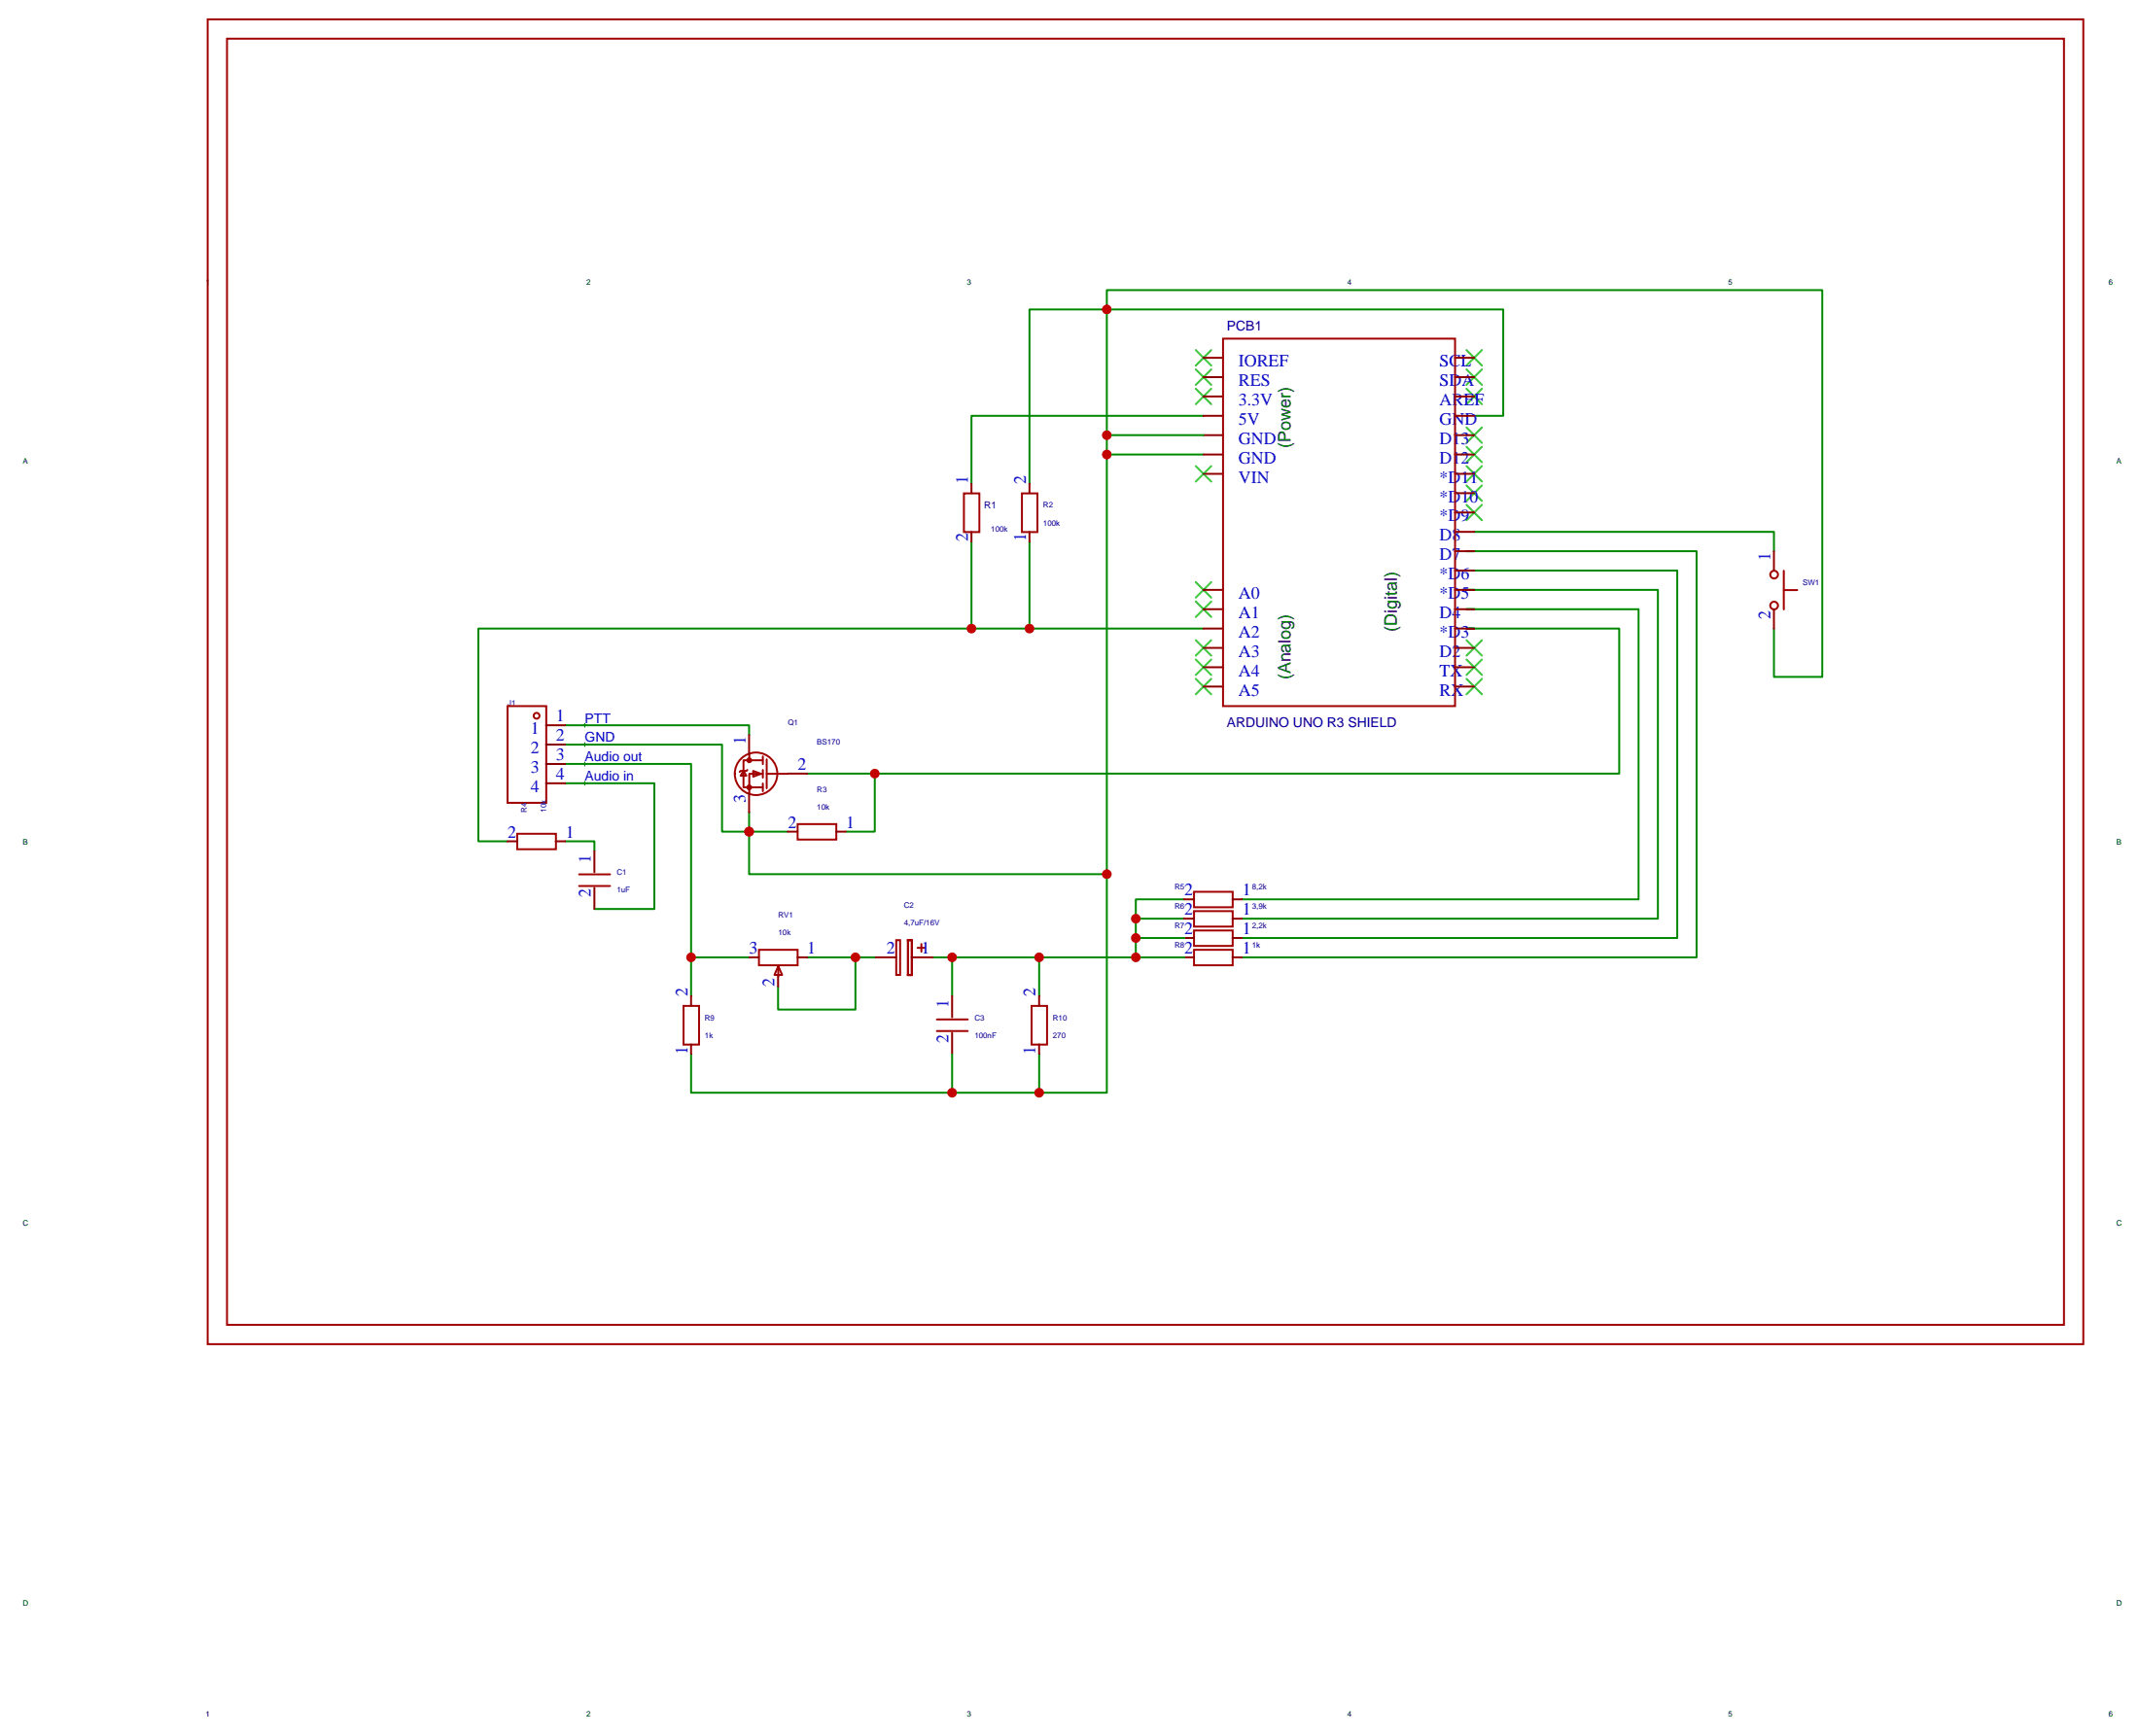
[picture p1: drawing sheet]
<svg xmlns="http://www.w3.org/2000/svg" width="390mm" height="317mm" viewBox="0 0 390 317" stroke-linecap="round" stroke-linejoin="round" font-family="sans-serif">
<g fill="none" stroke="#a10000" stroke-width=".35">
<path d="M37.9 3.5h342.2v241.7h-342.2zM41.4 7.1h335.2v234.6h-335.2zM223.1 61.8h42.4v67h-42.4zM175.9 90h2.8v7h-2.8zM186.4 90h2.9v7h-2.9zM325.4 107.6h2.5M325.4 104.1v7.1M92.6 128.8h7.1v17.6h-7.1zM136.7 137.6v1.1M139.2 138.7h-3.6v4.9h3.6M139.2 138v1.4M139.9 138.5v5.3"/>
<path d="M94.4 152.1h7v2.8h-7zM105.7 159.5h5.6M135.6 140.6l.6 .9h-1.1zM136.3 143.6a.35 .35 0 0 1 .5-.3 .35 .35 0 0 1 .2 .5 .35 .35 0 0 1-.6 0l-.1-.2M136.3 140.4l-.1 .2h-1.1l-.2 .2M137.4 140.6l1.4 .5-1.4 .6zM139.2 141.1h-2.5v3.6M139.2 140.4v1.5M139.2 142.9v1.4M139.9 141.1h3.9M145.5 150.3h7.1v2.8h-7.1zM105.7 161.6h5.6"/>
<path d="M138.5 173.2h7v2.9h-7zM142 176.2l.7 1.6h-1.4zM142 176.8v1.4M163.5 171.5h.7v6.3h-.7zM165.6 171.5h.7zM165.6 171.5l.1 6.3zM165.6 177.8l.7 .1zM166.3 171.5l.1 6.3zM167.4 172.9h1.4M168.1 172.2v1.4M217.8 166.2h7.1v2.8h-7.1zM217.8 173.2h7.1v2.9h-7.1z"/>
<path d="M217.8 169.7h7.1v2.8h-7.1zM217.8 162.7h7.1v2.8h-7.1zM124.7 183.5h2.8v7h-2.8zM170.9 185.9h5.7M170.9 188.1h5.7M188.2 183.5h2.8v7h-2.8z"/>
<circle cx="323.7" cy="110.5" r=".71"/>
<circle cx="323.7" cy="104.8" r=".71"/>
<circle cx="97.9" cy="130.6" r=".53"/>
<circle cx="136.7" cy="138.7" r=".35"/>
<circle cx="137.9" cy="141.1" r="3.9"/>
</g>
<g fill="none" stroke="#3c3" stroke-width=".35">
<path d="M218.2 63.9l2.8 2.8M218.2 67.4l2.8 2.8M218.2 70.9l2.8 2.8M221 63.9l-2.8 2.8M221 67.4l-2.8 2.8M221 70.9l-2.8 2.8M267.5 78l2.9 2.8M267.5 70.9l2.9 2.8M267.5 67.4l2.9 2.8M267.5 63.9l2.9 2.8M270.4 67.4l-2.9 2.8M270.4 70.9l-2.9 2.8"/>
<path d="M270.4 78l-2.9 2.8M270.4 63.9l-2.9 2.8M218.2 85l2.8 2.8M221 85l-2.8 2.8M267.5 92.1l2.9 2.8M267.5 88.5l2.9 2.9M267.5 85l2.9 2.8M267.5 81.5l2.9 2.8M270.4 92.1l-2.9 2.8M270.4 88.5l-2.9 2.9M270.4 85l-2.9 2.8M270.4 81.5l-2.9 2.8"/>
<path d="M218.2 106.2l2.8 2.8M218.2 109.7l2.8 2.8M218.2 116.8l2.8 2.8M221 106.2l-2.8 2.8M221 109.7l-2.8 2.8M221 116.8l-2.8 2.8M267.5 116.8l2.9 2.8M270.4 116.8l-2.9 2.8M218.2 120.3l2.8 2.8M218.2 123.8l2.8 2.8M221 120.3l-2.8 2.8M221 123.8l-2.8 2.8"/>
<path d="M267.5 123.8l2.9 2.8M267.5 120.3l2.9 2.8M270.4 123.8l-2.9 2.8M270.4 120.3l-2.9 2.8"/>
</g>
<g fill="none" stroke="#008700" stroke-width=".35">
<path d="M201.9 79.4h17.7M219.6 75.8h-42.4v12.4M269 75.8h5.2v-19.4h-72.3v-3.5h130.6v70.6h-8.9v-8.8M177.2 98.8v15.9M187.8 98.8v15.9h-100.5v38.8h5.3M201.9 82.9v-26.5h-14.1v31.8M219.6 82.9h-17.7v76.6M269 97h54.6v3.5M187.8 114.7h31.8M269 114.7h-1.5h27.9v26.4h-135.8M269 111.1h-1.5h31.4v52.9h-72.3M269 107.6h-1.5h35v60h-75.9"/>
<path d="M269 104.1h-1.5h38.5v67h-79.4M269 100.5h-1.5h42v74.1h-82.9M103.2 135.8h28.5v15.9h5v7.8h65.2v39.8h-12.3v-7M103.2 139.3h22.9v35.3M103.2 132.3h33.5v1.8M103.2 153.5h5.2v1.7M103.2 142.9h16.2v22.9h-11M136.7 148.2v3.5h7M147.2 141.1h12.4v10.6h-5.3M136.7 174.6h-10.6v7.1M147.2 174.6h8.9v9.5h-14.1v-4.2M156.1 174.6h3.5"/>
<path d="M170.2 174.6h3.9h-.4v7.1M173.7 174.6h15.9M207.2 174.6h8.8M207.2 171.1h8.8M216 167.6h-8.8v7h-17.6v7.1M216 164h-8.8v3.6M126.1 192.3v7h63.5M173.7 192.3v7"/>
</g>
<path d="M106.3 135.8h.7M106.3 139.3h.7M106.3 132.3h.7M106.7 131.9v.7M106.7 135.5v.7M106.7 139v.7M106.3 142.9h.7M106.7 142.5v.7" fill="none" stroke="#000" stroke-width=".18"/>
<g fill="none" stroke="#870000" stroke-width=".35">
<path d="M219.6 79.4h3.5M219.6 68.8h3.5M219.6 75.8h3.5M219.6 72.3h3.5M219.6 65.3h3.5M265.4 79.4h3.6M265.4 68.8h3.6M265.4 75.8h3.6M265.4 72.3h3.6M265.4 65.3h3.6M177.2 88.2v1.8M177.2 97v1.8"/>
<path d="M187.8 88.2v1.8M187.8 97v1.8M219.6 86.4h3.5M219.6 82.9h3.5M265.4 97h3.6M265.4 93.5h3.6M265.4 90h3.6M265.4 86.4h3.6M265.4 82.9h3.6M219.6 118.2h3.5M219.6 114.7h3.5M219.6 111.1h3.5"/>
<path d="M219.6 107.6h3.5M265.4 118.2h3.6M265.4 114.7h3.6M265.4 111.1h3.6M265.4 107.6h3.6M265.4 104.1h3.6M265.4 100.5h3.6M323.6 100.5v3.6M323.6 111.1v3.6M99.6 132.3h3.6M99.6 135.8h3.6M99.6 139.3h3.6"/>
<path d="M136.7 134.1v3.5M219.6 125.2h3.5M219.6 121.7h3.5M265.4 125.2h3.6M265.4 121.7h3.6M92.6 153.5h1.7M99.6 142.9h3.6M101.4 153.5h1.8M108.4 155.2v3.9M136.7 144.6v3.6M143.7 151.7h1.8M143.7 141.1h3.5"/>
<path d="M152.5 151.7h1.8M108.4 161.9v3.9M136.7 174.6h1.7M142 178.2v1.7M145.5 174.6h1.7M159.6 174.6h3.9M166.3 174.6h3.9M216 167.6h1.8M216 174.6h1.8M216 171.1h1.8M216 164h1.8M224.9 167.6h1.7"/>
<path d="M224.9 174.6h1.7M224.9 171.1h1.7M224.9 164h1.7M126.1 181.7v1.7M126.1 190.5v1.8M173.7 181.7v3.9M173.7 188.4v3.9M189.6 181.7v1.7M189.6 190.5v1.8"/>
</g>
<g fill="#c00">
<circle cx="189.6" cy="199.3" r=".88"/>
<circle cx="187.8" cy="114.7" r=".88"/>
<circle cx="177.2" cy="114.7" r=".88"/>
<circle cx="136.7" cy="151.7" r=".88"/>
<circle cx="159.6" cy="141.1" r=".88"/>
<circle cx="126.1" cy="174.6" r=".88"/>
<circle cx="156.1" cy="174.6" r=".88"/>
<circle cx="173.7" cy="199.3" r=".88"/>
<circle cx="189.6" cy="174.6" r=".88"/>
<circle cx="173.7" cy="174.6" r=".88"/>
<circle cx="207.2" cy="167.6" r=".88"/>
<circle cx="207.2" cy="171.1" r=".88"/>
<circle cx="207.2" cy="174.6" r=".88"/>
<circle cx="201.9" cy="82.9" r=".88"/>
<circle cx="201.9" cy="56.4" r=".88"/>
<circle cx="201.9" cy="79.4" r=".88"/>
<circle cx="201.9" cy="159.5" r=".88"/>
</g>
<g font-size="3.2" fill="#00f">
<text x="226" y="70.4">RES</text>
<text x="226" y="66.9">IOREF</text>
<text x="262.6" y="70.4">SDA</text>
<text x="262.6" y="66.9">SCL</text>
<text x="226" y="77.5">5V</text>
<text x="226" y="73.9">3.3V</text>
<text x="262.6" y="73.9">AREF</text>
<text x="262.6" y="77.5">GND</text>
<text x="226" y="81">GND</text>
<text x="262.6" y="81">D13</text>
<text x="176.6" y="88.2" transform="rotate(-90 176.6 88.2)">1</text>
<text x="187.1" y="88.2" transform="rotate(-90 187.1 88.2)">2</text>
<text x="226" y="88.1">VIN</text>
<text x="226" y="84.5">GND</text>
<text x="262.6" y="88.1">*D11</text>
<text x="262.6" y="84.5">D12</text>
<text x="262.6" y="95.1">*D9</text>
<text x="262.6" y="91.6">*D10</text>
<text x="176.6" y="98.8" transform="rotate(-90 176.6 98.8)">2</text>
<text x="187.1" y="98.8" transform="rotate(-90 187.1 98.8)">1</text>
<text x="262.6" y="98.6">D8</text>
<text x="262.6" y="105.7">*D6</text>
<text x="262.6" y="102.2">D7</text>
<text x="323" y="102.3" transform="rotate(-90 323 102.3)">1</text>
<text x="226" y="109.2">A0</text>
<text x="226" y="112.7">A1</text>
<text x="262.6" y="112.7">D4</text>
<text x="262.6" y="109.2">*D5</text>
<text x="323" y="112.9" transform="rotate(-90 323 112.9)">2</text>
<text x="226" y="116.3">A2</text>
<text x="226" y="119.8">A3</text>
<text x="262.6" y="119.8">D2</text>
<text x="262.6" y="116.3">*D3</text>
<text x="226" y="123.3">A4</text>
<text x="262.6" y="123.3">TX</text>
<text x="101.4" y="131.6">1</text>
<text x="226" y="126.9">A5</text>
<text x="262.6" y="126.9">RX</text>
<text x="96.8" y="133.9">1</text>
<text x="96.8" y="137.4">2</text>
<text x="101.4" y="135.1">2</text>
<text x="136" y="135.9" transform="rotate(-90 136 135.9)">1</text>
<text x="96.8" y="141">3</text>
<text x="101.4" y="138.7">3</text>
<text x="101.4" y="142.2">4</text>
<text x="145.5" y="140.4">2</text>
<text x="96.8" y="144.5">4</text>
<text x="136" y="146.4" transform="rotate(-90 136 146.4)">3</text>
<text x="92.6" y="152.8">2</text>
<text x="103.2" y="152.8">1</text>
<text x="143.8" y="151">2</text>
<text x="154.3" y="151">1</text>
<text x="107.8" y="157.4" transform="rotate(-90 107.8 157.4)">1</text>
<text x="107.8" y="163.7" transform="rotate(-90 107.8 163.7)">2</text>
<text x="216.1" y="166.9">2</text>
<text x="216.1" y="163.4">2</text>
<text x="226.7" y="166.9">1</text>
<text x="226.7" y="163.4">1</text>
<text x="136.7" y="174">3</text>
<text x="147.3" y="174">1</text>
<text x="161.7" y="174">2</text>
<text x="168.1" y="174">1</text>
<text x="216.1" y="174">2</text>
<text x="216.1" y="170.4">2</text>
<text x="226.7" y="174">1</text>
<text x="226.7" y="170.4">1</text>
<text x="141.3" y="180" transform="rotate(-90 141.3 180)">2</text>
<text x="125.4" y="181.7" transform="rotate(-90 125.4 181.7)">2</text>
<text x="173" y="183.8" transform="rotate(-90 173 183.8)">1</text>
<text x="188.9" y="181.7" transform="rotate(-90 188.9 181.7)">2</text>
<text x="173" y="190.2" transform="rotate(-90 173 190.2)">2</text>
<text x="125.4" y="192.3" transform="rotate(-90 125.4 192.3)">1</text>
<text x="188.9" y="192.3" transform="rotate(-90 188.9 192.3)">1</text>
</g>
<g font-size="3.2">
<text x="235.5" y="81.7" transform="rotate(-90 235.5 81.7)">(Power)</text>
<text x="254.9" y="115.2" transform="rotate(-90 254.9 115.2)">(Digital)</text>
<text x="235.5" y="124" transform="rotate(-90 235.5 124)">(Analog)</text>
</g>
<g font-size="2.5" fill="#000080">
<text x="223.8" y="60.4">PCB1</text>
<text x="223.8" y="132.7">ARDUINO UNO R3 SHIELD</text>
</g>
<g font-size="2.5" fill="#00f">
<text x="106.7" y="131.8">PTT</text>
<text x="106.7" y="135.4">GND</text>
<text x="106.7" y="142.4">Audio in</text>
<text x="106.7" y="138.9">Audio out</text>
</g>
<text font-size="1.8" fill="#000080" x="179.6" y="92.8">R1</text>
<g font-size="1.4">
<text x="37.5" y="52">1</text>
<text x="107" y="52">2</text>
<text x="176.4" y="52">3</text>
<text x="245.9" y="52">4</text>
<text x="315.3" y="52">5</text>
<text x="384.7" y="52">6</text>
<text x="4.2" y="84.6">A</text>
<text x="386.1" y="84.6">A</text>
<text x="4.2" y="154.1">B</text>
<text x="386.1" y="154.1">B</text>
<text x="4.2" y="223.5">C</text>
<text x="386.1" y="223.5">C</text>
<text x="4.2" y="292.9">D</text>
<text x="386.1" y="292.9">D</text>
<text x="37.5" y="313.1">1</text>
<text x="107" y="313.1">2</text>
<text x="176.4" y="313.1">3</text>
<text x="245.9" y="313.1">4</text>
<text x="315.3" y="313.1">5</text>
<text x="384.7" y="313.1">6</text>
</g>
<g font-size="1.4" fill="#000080">
<text x="190.3" y="96">100k</text>
<text x="190.3" y="92.6">R2</text>
<text x="180.8" y="97">100k</text>
<text x="328.9" y="106.7">SW1</text>
<text x="92.6" y="128.8">J1</text>
<text x="143.8" y="132.3">Q1</text>
<text x="149" y="135.9">BS170</text>
<text x="96.1" y="148.2" transform="rotate(-90 96.1 148.2)">R4</text>
<text x="99.7" y="148.2" transform="rotate(-90 99.7 148.2)">10k</text>
<text x="149" y="147.6">10k</text>
<text x="149" y="144.4">R3</text>
<text x="112.5" y="159.6">C1</text>
<text x="112.5" y="162.8">1uF</text>
<text x="142" y="167.4">RV1</text>
<text x="164.9" y="165.7">C2</text>
<text x="214.3" y="165.8">R6</text>
<text x="214.3" y="162.3">R5</text>
<text x="228.4" y="165.8">3,9k</text>
<text x="228.4" y="162.3">8,2k</text>
<text x="142" y="170.6">10k</text>
<text x="164.9" y="168.9">4,7uF/16V</text>
<text x="214.3" y="172.9">R8</text>
<text x="214.3" y="169.4">R7</text>
<text x="228.4" y="172.9">1k</text>
<text x="228.4" y="169.4">2,2k</text>
<text x="128.6" y="189.3">1k</text>
<text x="128.6" y="186.1">R9</text>
<text x="177.8" y="189.3">100nF</text>
<text x="177.8" y="186.1">C3</text>
<text x="192.1" y="189.3">270</text>
<text x="192.1" y="186.1">R10</text>
</g>
</svg>
